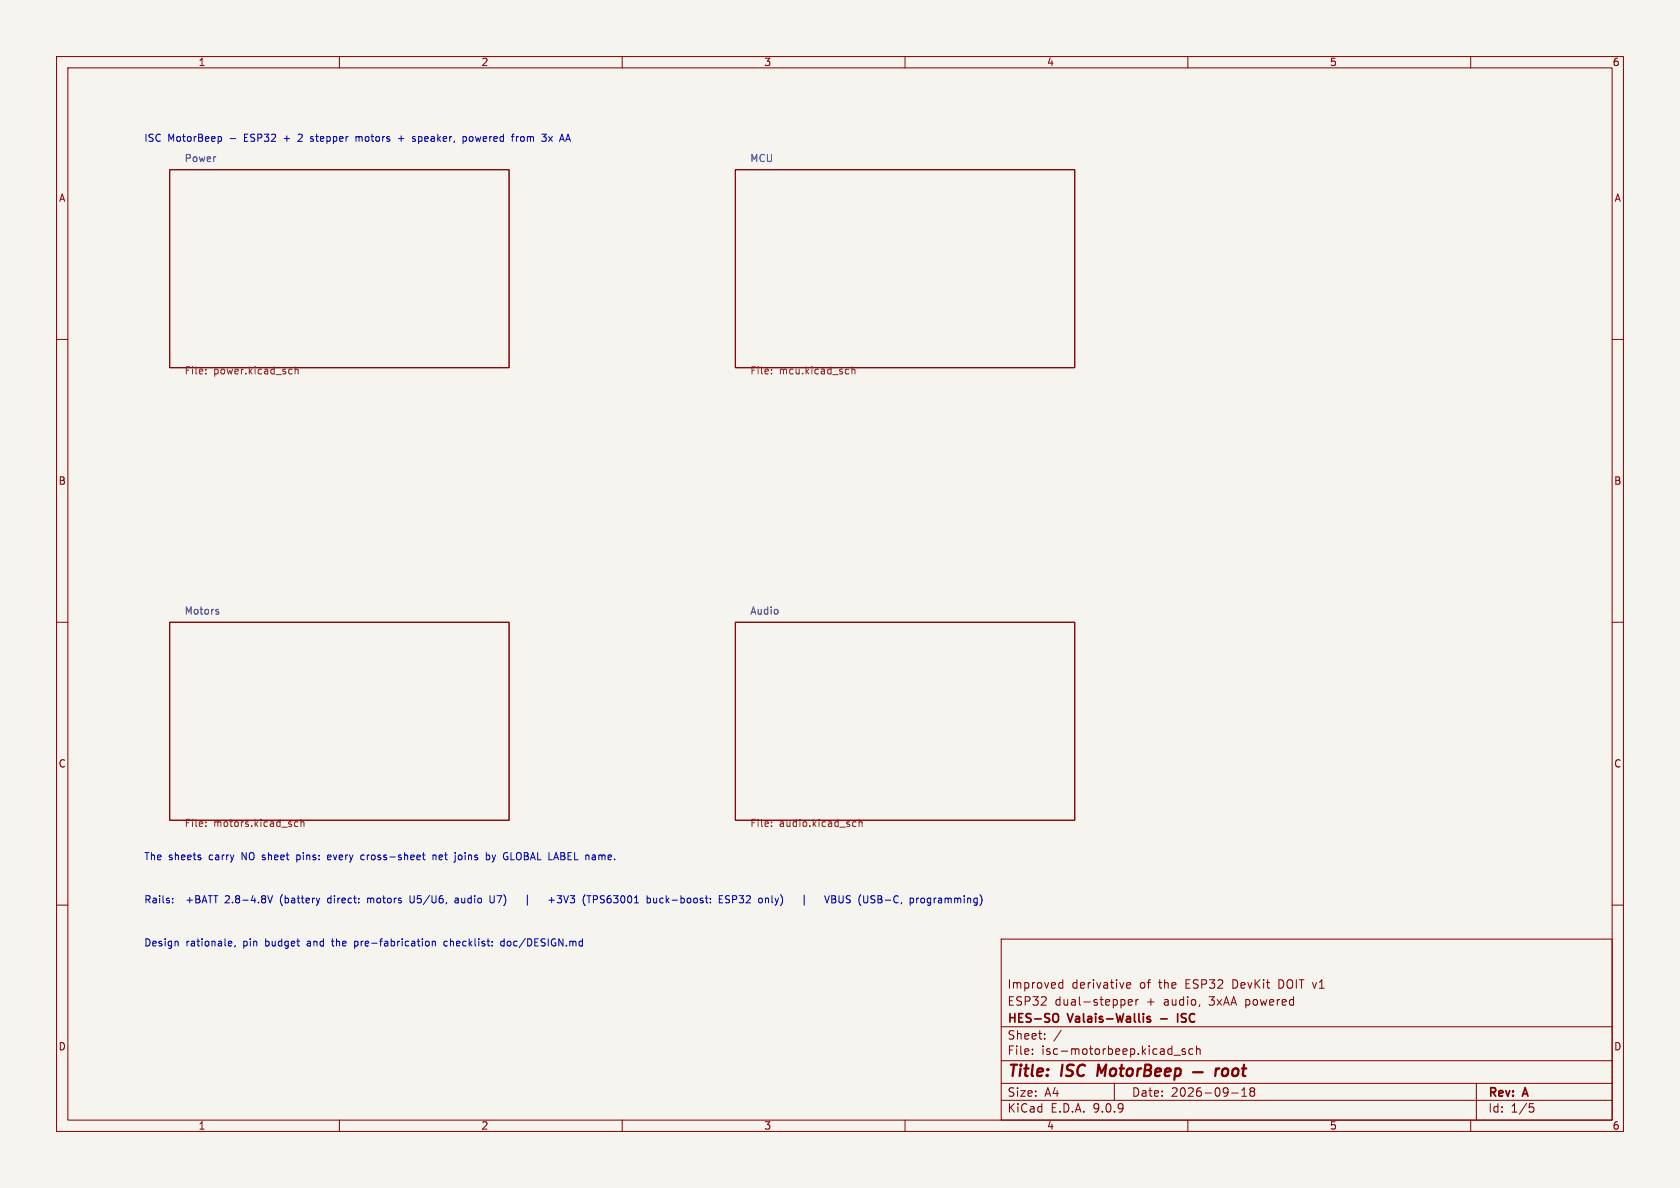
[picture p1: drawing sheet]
<svg xmlns="http://www.w3.org/2000/svg" width="297mm" height="210mm" viewBox="0 0 297 210" stroke-linecap="round" stroke-linejoin="round" font-family="sans-serif">
<path d="M0 0h297v210h-297z" fill="#f5f4ef" stroke="#f5f4ef" stroke-width=".18"/>
<g fill="none" stroke="#840000" stroke-width=".18">
<path d="M10 10h277v190h-277zM12 12h273v186h-273zM60 10v2M110 10v2M160 10v2M210 10v2M260 10v2M30 30h60v35h-60zM130 30h60v35h-60zM10 60h2M285 60h2M10 110h2"/>
<path d="M30 110h60v35h-60zM130 110h60v35h-60zM285 110h2M10 160h2M177 166h108v32h-108zM187.3 174.6h.6M187.3 173.8h.6M187.9 173.2v1.5M198.7 176.8l.2 .2v.4l-.2 .2M199.2 174.2l.7-.1-.1-.3-.4-.1-.2 .2v.7h.6M199.5 177.2l.7-.1-.1-.3-.4-.1-.2 .2v.7h.6M200.8 176.7v1"/>
<path d="M201.2 176.7l-.2 .1-.2 .2M285 160h2M60 198v2M110 198v2M160 198v2M177 194.5h108M177 191.5h108M177 187.5h108M177 181.5h108M182.5 186.3v.1M182.5 185.5v.1M184.7 183.6v.1"/>
<path d="M184.7 182.8v.1M187.6 182.1l-1.3 2M197 191.5v3M207.5 186.5h1.2M209.5 185.5l-.3-.1-.2 .2v.2l.5 .2v.3h-.5M210 198v2M210.9 185.5l-.4-.1-.3 .3v.4l.1 .2h.6M211.5 185.5l.2-.1 .4 .1 .1 .9M211.5 184.9v1.5M217.7 193.2h1.2M219.5 193.8h.9M219.5 192.7l.5-.4v1.5"/>
<path d="M221.2 192.9l-.2 .3v.5l.2 .1 .5-.1 .1-.2-.1-.4-.2-.2M221.2 192.9l-.2-.2 .2-.4 .5 .1 .1 .2-.3 .3M221.2 192.9h.3M260 198v2M261 191.5v6.5M270.4 195.1h.7M270.5 195.7h.4l.3 .3-.2 .5-.5 .1"/>
</g>
<path d="M194.2 188.2l-.2 2M210.9 189.5h1.7M215 188.9l-.2 1.3M215.6 188.9l-.4 .1-.3 .3M216.2 189.1a.52 .52 0 0 1 .5-.2 .52 .52 0 0 1 .4 .4v.5a.55 .55 0 0 1-.6 .4 .55 .55 0 0 1-.5-.4zM218 189.1a.52 .52 0 0 1 .5-.2 .52 .52 0 0 1 .4 .4v.5a.55 .55 0 0 1-.6 .4 .55 .55 0 0 1-.5-.4zM219.6 188.9h.7M219.9 188.2l-.2 1.7 .1 .2 .4 .1" fill="none" stroke="#840000" stroke-width=".4"/>
<path d="M186.5 179.2a.5 .5 0 0 1 .6 .5v.5a.5 .5 0 0 1-.6 .5M203.3 179.8l-.3-.1-.2 .2v.2l.5 .2v.3h-.5M208.2 179.2v1.5M208.9 179.3v.5M208.8 180.6l.3 .1" fill="none" stroke="#840000" stroke-width=".3"/>
<g fill="none" stroke="#725600" stroke-width=".18">
<path d="M36.4 66v.1M36.4 65.3v.1M51.3 65.3h.3M51.6 66l-.3 .1M52.2 65.4l.2-.1h.3v.8M52.2 64.8v1.3M136.4 66v.1M136.4 65.3v.1M149.9 65.3h.2M150.1 66l-.2 .1M150.6 65.4l.2-.1h.3v.8M150.6 64.8v1.3"/>
<path d="M36.4 145.3v.1M36.4 146v.1M52.7 145.3h-.4l-.2 .2 .1 .5h.5M53.2 145.4l.2-.1h.3v.8M53.2 144.8v1.3M136.4 145.3v.1M136.4 146v.1M150.8 146h.5M150.8 145.3h.5M151.9 145.4l.2-.1h.3v.8M151.9 144.8v1.3"/>
</g>
<path d="M38.3 108.1l.3 .1 .1 .2-.2 .2h-.2M38.3 107.7l.3 .1" fill="none" stroke="#006464" stroke-width=".18"/>
<g fill="none" stroke="#0000c2" stroke-width=".18">
<path d="M38.7 24.1l.3 .1 .2 .2-.1 .5-.4 .1M52.9 23.7l-.2 .1M53.4 24.3l-.7 .7h.7M54.9 24.9l.4 .1M54.9 24.4l.4 .2M55.3 24.1l-.4 .2M62.9 24.3l.4-.2 .2 .2M62.9 24.1v.9M70.4 24.5h1M70.9 24v1M73.1 24.1l.3 .1M73.1 24.6h.3l.1 .2-.2 .2h-.3"/>
<path d="M81.9 24.2l.3-.1 .3 .3-.2 .5h-.4M81.9 24.1v1.3M83 24.3v.6M90.4 24.1h.5M90.8 23.7h.1M91.3 24.1v.9M91.7 24.1l-.4 .3M95.8 23.7h.8l-.5 .5M96.4 24.3l.2 .1-.2 .5M97 24.1l.6 .9M97.6 24.1l-.6 .9M100 25l.4-1.3 .5 1.3"/>
<path d="M100.1 24.6h.6M30.5 159.5v.1M30.5 158.8v.1M47.3 158.3l.5 1.3 .4-1.3M52.5 151.1v1.3M52.5 151.9l.1 .1M52.6 151.1l-.1 .1M58 158.8l-.1 .2 .1 .5M58.3 151.1h-.2l-.2 .2 .1 .6 .3 .1M58.5 151.4l-.6 .2M64.4 151.2l-.4-.1-.2 .3 .1 .5h.5M65 158.8v.8"/>
<path d="M65.4 158.8l-.4 .1M72.5 158.3v1.1l.2 .2 .4-.1M74.7 151.1h.5M74.8 150.7v1.1l.4 .2M76.5 151.3l.2-.2 .3 .1 .1 .8M76.5 151.1v.9M80.5 158.8h.5v.8M81 159.1h-.4l-.2 .2 .2 .3 .4-.1M81.3 151.1l-.3 .3v.3l.3 .3M86 151.2l.3-.1 .3 .3-.1 .5h-.5M86.6 158.3v1.1l.3 .2 .3-.1 .2-.1v-1.1M87 151.1l.3 .9"/>
<path d="M87.1 152.3l-.1 .1M90.3 150.7v1.3h.6M93.2 158.2v1.8M97 159.1h1M97.5 158.6v1M98.5 159.5l.2 .1 .5-.1M98.5 158.3h.8l-.4 .5 .3 .1M103.8 158.3h.7M105.5 158.4l-.6-.1v1.3M105.5 158.9l-.6 .1M115.5 158.8l.1 .7 .3 .1 .2-.1M116.1 158.8v.8"/>
<path d="M117.1 158.8h-.3l-.2 .2 .1 .5 .4 .1M127.2 158.9h.4M127.8 158.3h-.6v1.3h.6M129 158.4l-.5-.1-.2 .2v.3l.6 .3 .1 .3-.3 .2-.5-.1M129.5 159h.5M130 158.3h-.5v1.3M136.5 158.3v1.1l.2 .2M137 158.8l.3 .8M137.1 160h-.1M142.2 158.2v1.8M147.1 158.3h.4l.2 .3-.2 .3 .2 .2 .1 .3-.3 .2h-.4zM147.1 158.9h.4"/>
<path d="M148.3 158.3v1.1l.3 .2 .3-.1 .2-.1v-1.1M149.6 159.5l.5 .1M150.1 158.3h-.3l-.2 .3 .1 .3 .4 .1M164.5 158.8h-.3l-.3 .2 .1 .5h.5M164.5 158.8v1l-.2 .2h-.3M165.1 158.8v.8M165.5 158.8l-.4 .2M31.3 166.4l.2 .2v.6M40.6 166.4h.3l.1 .3-.6 .1M40.9 167.2h-.3M41.6 167.2l-.1 .2M58.6 166.4h.5"/>
<path d="M58.8 166v1.2M62.7 167.2h.4M62.7 166.4v1.2M63.1 166.4h-.4M75.3 166.5l.3-.1 .3 .2-.1 .6h-.3l-.2-.1M76.4 166.5l.2-.1h.3l.1 .8M76.4 166.4v.8M79.1 166.4h-.4l-.2 .2 .1 .6h.5M89.1 166.4h-.3l-.3 .2 .1 .6h.5M89.1 166v1.2"/>
</g>
<g font-size="2.8" fill="#840000">
<text x="178" y="190.9">Title:</text>
<text x="187.7" y="190.9">ISC</text>
<text x="194.8" y="190.9">MotorBeep</text>
</g>
<g font-size="2.1" fill="#840000">
<text x="178" y="178">ESP32</text>
<text x="178" y="175">Improved</text>
<text x="186.4" y="178">dual-stepper</text>
<text x="189.4" y="175">derivative</text>
<text x="201.5" y="175">of</text>
<text x="202.7" y="178">+</text>
<text x="205" y="175">the</text>
<text x="205.9" y="178">audio,</text>
<text x="209.8" y="175">ESP32</text>
<text x="214.1" y="178">3xAA</text>
<text x="218.3" y="175">DevKit</text>
<text x="220.6" y="178">powered</text>
<text x="226.6" y="175">DOIT v1</text>
<text x="178" y="184">Sheet:</text>
<text x="178" y="181.2">HES-SO</text>
<text x="189" y="181.2">Valais-Wallis</text>
<text x="205.8" y="181.2">-</text>
<text x="209.4" y="181.2">ISC</text>
<text x="178" y="186.7">File:</text>
<text x="184.1" y="186.7">isc-motorbeep.kicad_sch</text>
<text x="178" y="196.9">KiCad</text>
<text x="178" y="194.1">Size:</text>
<text x="184.7" y="194.1">A4</text>
<text x="185.7" y="196.9">E.D.A.</text>
<text x="193.3" y="196.9">9.0.9</text>
<text x="200" y="194.1">Date:</text>
<text x="207" y="194.1">2026-09-18</text>
<text x="263" y="194.3">Rev:</text>
<text x="263" y="196.9">Id:</text>
<text x="267.1" y="196.9">1/5</text>
<text x="269.4" y="194.3">A</text>
</g>
<g font-size="1.8" fill="#840000">
<text x="35" y="11.9">1</text>
<text x="85" y="11.9">2</text>
<text x="135" y="11.9">3</text>
<text x="185" y="11.9">4</text>
<text x="235" y="11.9">5</text>
<text x="285" y="11.9">6</text>
<text x="10.3" y="35.9">A</text>
<text x="285.3" y="35.9">A</text>
<text x="10.3" y="85.9">B</text>
<text x="285.3" y="85.9">B</text>
<text x="10.3" y="135.9">C</text>
<text x="285.3" y="135.9">C</text>
<text x="10.3" y="185.9">D</text>
<text x="285.3" y="185.9">D</text>
<text x="35" y="199.9">1</text>
<text x="85" y="199.9">2</text>
<text x="135" y="199.9">3</text>
<text x="185" y="199.9">4</text>
<text x="235" y="199.9">5</text>
<text x="285" y="199.9">6</text>
</g>
<g font-size="1.8" fill="#0000c2">
<text x="25.4" y="25.2">ISC</text>
<text x="29.7" y="25.2">MotorBeep</text>
<text x="40.7" y="25.2">-</text>
<text x="43.4" y="25.2">ESP32</text>
<text x="50.6" y="25.2">+</text>
<text x="53.4" y="25.2">2</text>
<text x="55.8" y="25.2">stepper</text>
<text x="64" y="25.2">motors</text>
<text x="71.7" y="25.2">+</text>
<text x="74.4" y="25.2">speaker,</text>
<text x="83.5" y="25.2">powered</text>
<text x="92.4" y="25.2">from</text>
<text x="97.9" y="25.2">3x</text>
<text x="25.4" y="152.2">The</text>
<text x="29.8" y="152.2">sheets</text>
<text x="37.1" y="152.2">carry</text>
<text x="43" y="152.2">NO sheet</text>
<text x="53.1" y="152.2">pins:</text>
<text x="58.8" y="152.2">every</text>
<text x="64.9" y="152.2">cross-sheet</text>
<text x="77.8" y="152.2">net</text>
<text x="81.9" y="152.2">joins</text>
<text x="87.6" y="152.2">by</text>
<text x="90.9" y="152.2">GLOBAL LABEL name.</text>
<text x="25.4" y="159.8">Rails:</text>
<text x="33.1" y="159.8">+BATT</text>
<text x="40.1" y="159.8">2.8-4.8V</text>
<text x="50" y="159.8">(battery</text>
<text x="58.6" y="159.8">direct:</text>
<text x="65.8" y="159.8">motors</text>
<text x="73.5" y="159.8">U5/U6,</text>
<text x="81.7" y="159.8">audio</text>
<text x="88.1" y="159.8">U7)</text>
<text x="99.7" y="159.8">+3V3</text>
<text x="105.9" y="159.8">(TPS63001</text>
<text x="117.5" y="159.8">buck-boost:</text>
<text x="130.4" y="159.8">ESP32</text>
<text x="137.6" y="159.8">only)</text>
<text x="145.9" y="159.8">|</text>
<text x="150.6" y="159.8">VBUS</text>
<text x="156.7" y="159.8">(USB-C,</text>
<text x="166" y="159.8">programming)</text>
<text x="25.4" y="167.4">Design</text>
<text x="32.9" y="167.4">rationale,</text>
<text x="43.1" y="167.4">pin</text>
<text x="47.2" y="167.4">budget</text>
<text x="54.8" y="167.4">and</text>
<text x="59.4" y="167.4">the</text>
<text x="63.5" y="167.4">pre-fabrication</text>
<text x="79.6" y="167.4">checklist:</text>
<text x="89.8" y="167.4">doc/DESIGN.md</text>
</g>
<g font-size="1.8" fill="#006464">
<text x="32.5" y="28.7">Power</text>
<text x="132.5" y="28.7">MCU</text>
<text x="32.5" y="108.7">Motors</text>
<text x="132.5" y="108.7">Audio</text>
</g>
<g font-size="1.8" fill="#725600">
<text x="32.5" y="66.3">File:</text>
<text x="37.8" y="66.3">power.kicad_sch</text>
<text x="132.5" y="66.3">File:</text>
<text x="137.8" y="66.3">mcu.kicad_sch</text>
<text x="32.5" y="146.3">File:</text>
<text x="37.8" y="146.3">motors.kicad_sch</text>
<text x="132.5" y="146.3">File:</text>
<text x="137.8" y="146.3">audio.kicad_sch</text>
</g>
</svg>
